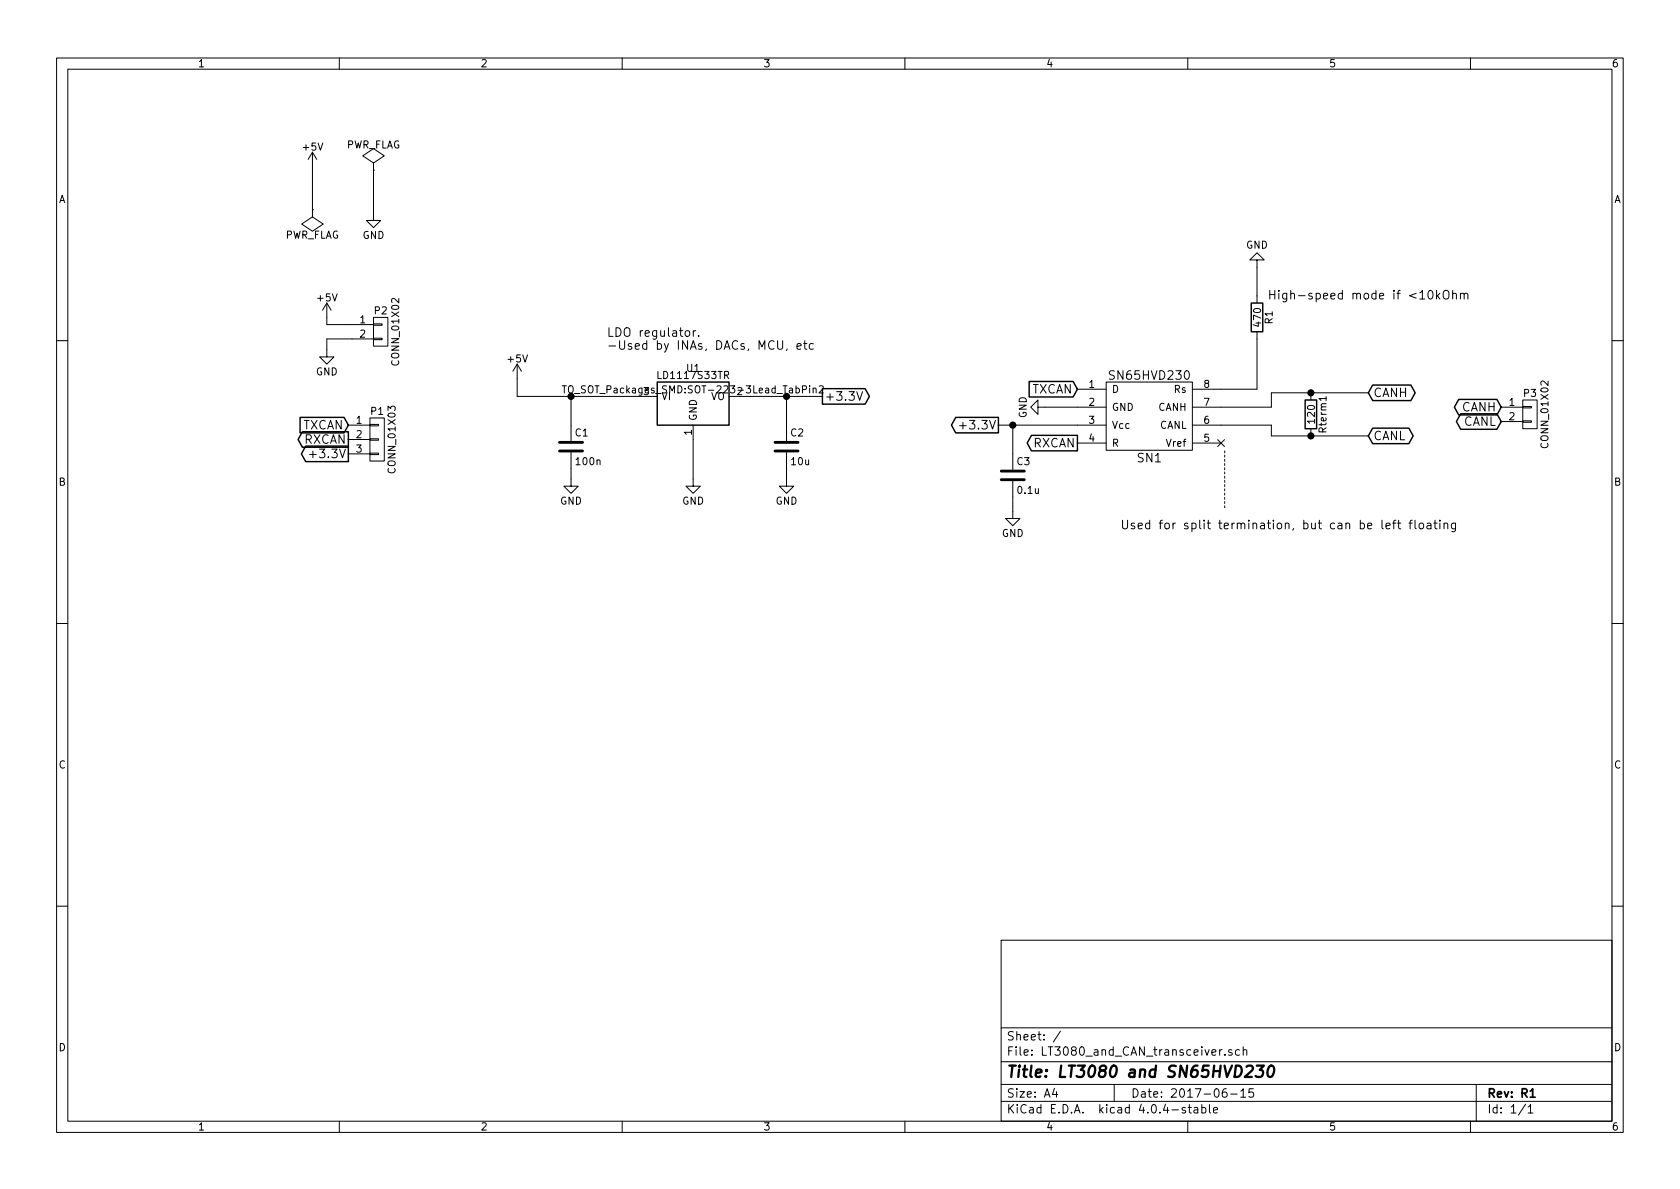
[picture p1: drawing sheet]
EESchema Schematic File Version 2
LIBS:power
LIBS:device
LIBS:transistors
LIBS:conn
LIBS:linear
LIBS:regul
LIBS:74xx
LIBS:cmos4000
LIBS:adc-dac
LIBS:memory
LIBS:xilinx
LIBS:microcontrollers
LIBS:dsp
LIBS:microchip
LIBS:analog_switches
LIBS:motorola
LIBS:texas
LIBS:intel
LIBS:audio
LIBS:interface
LIBS:digital-audio
LIBS:philips
LIBS:display
LIBS:cypress
LIBS:siliconi
LIBS:opto
LIBS:atmel
LIBS:contrib
LIBS:valves
LIBS:lt3080
LIBS:sn65hvd230
LIBS:LT3080_and_CAN_transceiver-cache
EELAYER 25 0
EELAYER END
$Descr A4 11693 8268
encoding utf-8
Sheet 1 1
Title "LT3080 and SN65HVD230"
Date "2017-06-15"
Rev "R1"
Comp ""
Comment1 ""
Comment2 ""
Comment3 ""
Comment4 ""
$EndDescr
$Comp
L SN65HVD230 SN1
U 1 1
P 8000 2875
F 0 "SN1" H 8000 2575 60  0000 C CNN
F 1 "SN65HVD230" H 8000 3150 60  0000 C CNN
F 2 "Housings_SOIC:SOIC-8_3.9x4.9mm_Pitch1.27mm" H 7950 2800 60  0001 C CNN
F 3 "" H 7950 2800 60  0001 C CNN
	1    8000 2875
	1    0    0    -1  
$EndComp
$Comp
L C C1
U 1 1
P 3975 3100
F 0 "C1" H 4000 3200 50  0000 L CNN
F 1 "100n" H 4000 3000 50  0000 L CNN
F 2 "Capacitors_SMD:C_0805_HandSoldering" H 4013 2950 50  0001 C CNN
F 3 "" H 3975 3100 50  0000 C CNN
	1    3975 3100
	1    0    0    -1  
$EndComp
$Comp
L GND #PWR01
U 1 1
P 7050 3550
F 0 "#PWR01" H 7050 3300 50  0001 C CNN
F 1 "GND" H 7050 3400 50  0000 C CNN
F 2 "" H 7050 3550 50  0000 C CNN
F 3 "" H 7050 3550 50  0000 C CNN
	1    7050 3550
	1    0    0    -1  
$EndComp
$Comp
L +5V #PWR02
U 1 1
P 2175 1150
F 0 "#PWR02" H 2175 1000 50  0001 C CNN
F 1 "+5V" H 2175 1290 50  0000 C CNN
F 2 "" H 2175 1150 50  0000 C CNN
F 3 "" H 2175 1150 50  0000 C CNN
	1    2175 1150
	1    0    0    -1  
$EndComp
$Comp
L GND #PWR03
U 1 1
P 2600 1475
F 0 "#PWR03" H 2600 1225 50  0001 C CNN
F 1 "GND" H 2600 1325 50  0000 C CNN
F 2 "" H 2600 1475 50  0000 C CNN
F 3 "" H 2600 1475 50  0000 C CNN
	1    2600 1475
	1    0    0    -1  
$EndComp
$Comp
L PWR_FLAG #FLG04
U 1 1
P 2175 1450
F 0 "#FLG04" H 2175 1545 50  0001 C CNN
F 1 "PWR_FLAG" H 2175 1630 50  0000 C CNN
F 2 "" H 2175 1450 50  0000 C CNN
F 3 "" H 2175 1450 50  0000 C CNN
	1    2175 1450
	-1   0    0    1   
$EndComp
Text GLabel 5725 2750 2    60   Output ~ 0
+3.3V
$Comp
L GND #PWR05
U 1 1
P 3975 3325
F 0 "#PWR05" H 3975 3075 50  0001 C CNN
F 1 "GND" H 3975 3175 50  0000 C CNN
F 2 "" H 3975 3325 50  0000 C CNN
F 3 "" H 3975 3325 50  0000 C CNN
	1    3975 3325
	1    0    0    -1  
$EndComp
Wire Wire Line
	3975 3325 3975 3250
$Comp
L +5V #PWR06
U 1 1
P 3600 2625
F 0 "#PWR06" H 3600 2475 50  0001 C CNN
F 1 "+5V" H 3600 2765 50  0000 C CNN
F 2 "" H 3600 2625 50  0000 C CNN
F 3 "" H 3600 2625 50  0000 C CNN
	1    3600 2625
	1    0    0    -1  
$EndComp
$Comp
L PWR_FLAG #FLG07
U 1 1
P 2600 1175
F 0 "#FLG07" H 2600 1270 50  0001 C CNN
F 1 "PWR_FLAG" H 2600 1355 50  0000 C CNN
F 2 "" H 2600 1175 50  0000 C CNN
F 3 "" H 2600 1175 50  0000 C CNN
	1    2600 1175
	1    0    0    -1  
$EndComp
Wire Wire Line
	2600 1475 2600 1175
Wire Wire Line
	2175 1450 2175 1150
$Comp
L C C2
U 1 1
P 5475 3100
F 0 "C2" H 5500 3200 50  0000 L CNN
F 1 "10u" H 5500 3000 50  0000 L CNN
F 2 "Capacitors_SMD:C_0805_HandSoldering" H 5513 2950 50  0001 C CNN
F 3 "" H 5475 3100 50  0000 C CNN
	1    5475 3100
	1    0    0    -1  
$EndComp
$Comp
L GND #PWR08
U 1 1
P 5475 3325
F 0 "#PWR08" H 5475 3075 50  0001 C CNN
F 1 "GND" H 5475 3175 50  0000 C CNN
F 2 "" H 5475 3325 50  0000 C CNN
F 3 "" H 5475 3325 50  0000 C CNN
	1    5475 3325
	1    0    0    -1  
$EndComp
Wire Wire Line
	5475 3325 5475 3250
Text Notes 4225 2425 0    60   ~ 0
LDO regulator.\n-Used by INAs, DACs, MCU, etc
$Comp
L R Rterm1
U 1 1
P 9125 2875
F 0 "Rterm1" V 9205 2875 50  0000 C CNN
F 1 "120" V 9125 2875 50  0000 C CNN
F 2 "Resistors_SMD:R_0805_HandSoldering" V 9055 2875 50  0001 C CNN
F 3 "" H 9125 2875 50  0000 C CNN
	1    9125 2875
	1    0    0    -1  
$EndComp
$Comp
L C C3
U 1 1
P 7050 3300
F 0 "C3" H 7075 3400 50  0000 L CNN
F 1 "0.1u" H 7075 3200 50  0000 L CNN
F 2 "Capacitors_SMD:C_0805_HandSoldering" H 7088 3150 50  0001 C CNN
F 3 "" H 7050 3300 50  0000 C CNN
	1    7050 3300
	1    0    0    -1  
$EndComp
Text GLabel 6950 2950 0    60   Output ~ 0
+3.3V
Wire Wire Line
	8500 2825 8850 2825
Wire Wire Line
	8850 2825 8850 2725
Wire Wire Line
	8850 2725 9525 2725
Wire Wire Line
	8500 2950 8850 2950
Wire Wire Line
	8850 2950 8850 3025
Wire Wire Line
	8850 3025 9525 3025
$Comp
L R R1
U 1 1
P 8750 2200
F 0 "R1" V 8830 2200 50  0000 C CNN
F 1 "470" V 8750 2200 50  0000 C CNN
F 2 "Resistors_SMD:R_0805_HandSoldering" V 8680 2200 50  0001 C CNN
F 3 "" H 8750 2200 50  0000 C CNN
	1    8750 2200
	1    0    0    -1  
$EndComp
Wire Wire Line
	8500 2700 8750 2700
Wire Wire Line
	8750 2700 8750 2350
$Comp
L GND #PWR09
U 1 1
P 8750 1850
F 0 "#PWR09" H 8750 1600 50  0001 C CNN
F 1 "GND" H 8750 1700 50  0000 C CNN
F 2 "" H 8750 1850 50  0000 C CNN
F 3 "" H 8750 1850 50  0000 C CNN
	1    8750 1850
	-1   0    0    1   
$EndComp
Wire Wire Line
	8750 2050 8750 1850
Text Notes 8825 2075 0    60   ~ 0
High-speed mode if <10kOhm
Wire Wire Line
	7050 3550 7050 3450
Wire Wire Line
	6950 2950 7500 2950
Wire Wire Line
	7050 3150 7050 2950
Connection ~ 7050 2950
$Comp
L GND #PWR010
U 1 1
P 7275 2825
F 0 "#PWR010" H 7275 2575 50  0001 C CNN
F 1 "GND" H 7275 2675 50  0000 C CNN
F 2 "" H 7275 2825 50  0000 C CNN
F 3 "" H 7275 2825 50  0000 C CNN
	1    7275 2825
	0    1    1    0   
$EndComp
Wire Wire Line
	7500 2825 7275 2825
Text GLabel 7500 3075 0    60   Output ~ 0
RXCAN
Text GLabel 7500 2700 0    60   Input ~ 0
TXCAN
Text GLabel 9525 2725 2    60   BiDi ~ 0
CANH
Text GLabel 9525 3025 2    60   BiDi ~ 0
CANL
Connection ~ 9125 3025
Connection ~ 9125 2725
Text Notes 7800 3675 0    60   ~ 0
Used for split termination, but can be left floating
Wire Notes Line
	8525 3525 8525 3125
$Comp
L CONN_01X03 P1
U 1 1
P 2625 3050
F 0 "P1" H 2625 3250 50  0000 C CNN
F 1 "CONN_01X03" V 2725 3050 50  0000 C CNN
F 2 "Connectors_JST:JST_XH_B03B-XH-A_03x2.50mm_Straight" H 2625 3050 50  0001 C CNN
F 3 "" H 2625 3050 50  0000 C CNN
	1    2625 3050
	1    0    0    -1  
$EndComp
$Comp
L CONN_01X02 P3
U 1 1
P 10650 2875
F 0 "P3" H 10650 3025 50  0000 C CNN
F 1 "CONN_01X02" V 10750 2875 50  0000 C CNN
F 2 "Connectors_JST:JST_XH_B02B-XH-A_02x2.50mm_Straight" H 10650 2875 50  0001 C CNN
F 3 "" H 10650 2875 50  0000 C CNN
	1    10650 2875
	1    0    0    -1  
$EndComp
Text GLabel 10450 2825 0    60   BiDi ~ 0
CANH
Text GLabel 10450 2925 0    60   BiDi ~ 0
CANL
$Comp
L CONN_01X02 P2
U 1 1
P 2650 2300
F 0 "P2" H 2650 2450 50  0000 C CNN
F 1 "CONN_01X02" V 2750 2300 50  0000 C CNN
F 2 "Connectors_JST:JST_XH_B02B-XH-A_02x2.50mm_Straight" H 2650 2300 50  0001 C CNN
F 3 "" H 2650 2300 50  0000 C CNN
	1    2650 2300
	1    0    0    -1  
$EndComp
Text GLabel 2425 3150 0    60   Output ~ 0
+3.3V
Text GLabel 2425 2950 0    60   Input ~ 0
TXCAN
Text GLabel 2425 3050 0    60   Output ~ 0
RXCAN
$Comp
L +5V #PWR011
U 1 1
P 2275 2200
F 0 "#PWR011" H 2275 2050 50  0001 C CNN
F 1 "+5V" H 2275 2340 50  0000 C CNN
F 2 "" H 2275 2200 50  0000 C CNN
F 3 "" H 2275 2200 50  0000 C CNN
	1    2275 2200
	1    0    0    -1  
$EndComp
Wire Wire Line
	2450 2250 2275 2250
Wire Wire Line
	2275 2250 2275 2200
$Comp
L GND #PWR012
U 1 1
P 2275 2425
F 0 "#PWR012" H 2275 2175 50  0001 C CNN
F 1 "GND" H 2275 2275 50  0000 C CNN
F 2 "" H 2275 2425 50  0000 C CNN
F 3 "" H 2275 2425 50  0000 C CNN
	1    2275 2425
	1    0    0    -1  
$EndComp
Wire Wire Line
	2450 2350 2275 2350
Wire Wire Line
	2275 2350 2275 2425
NoConn ~ 8500 3075
$Comp
L LD1117S33TR U1
U 1 1
P 4825 2800
F 0 "U1" H 4825 3050 50  0000 C CNN
F 1 "LD1117S33TR" H 4825 3000 50  0000 C CNN
F 2 "TO_SOT_Packages_SMD:SOT-223-3Lead_TabPin2" H 4825 2900 50  0000 C CNN
F 3 "" H 4825 2800 50  0000 C CNN
	1    4825 2800
	1    0    0    -1  
$EndComp
Wire Wire Line
	3600 2750 4425 2750
Wire Wire Line
	3600 2750 3600 2625
Wire Wire Line
	3975 2950 3975 2750
Connection ~ 3975 2750
Wire Wire Line
	5225 2750 5725 2750
Wire Wire Line
	5475 2950 5475 2750
Connection ~ 5475 2750
$Comp
L GND #PWR013
U 1 1
P 4825 3325
F 0 "#PWR013" H 4825 3075 50  0001 C CNN
F 1 "GND" H 4825 3175 50  0000 C CNN
F 2 "" H 4825 3325 50  0000 C CNN
F 3 "" H 4825 3325 50  0000 C CNN
	1    4825 3325
	1    0    0    -1  
$EndComp
Wire Wire Line
	4825 3325 4825 3050
$EndSCHEMATC
